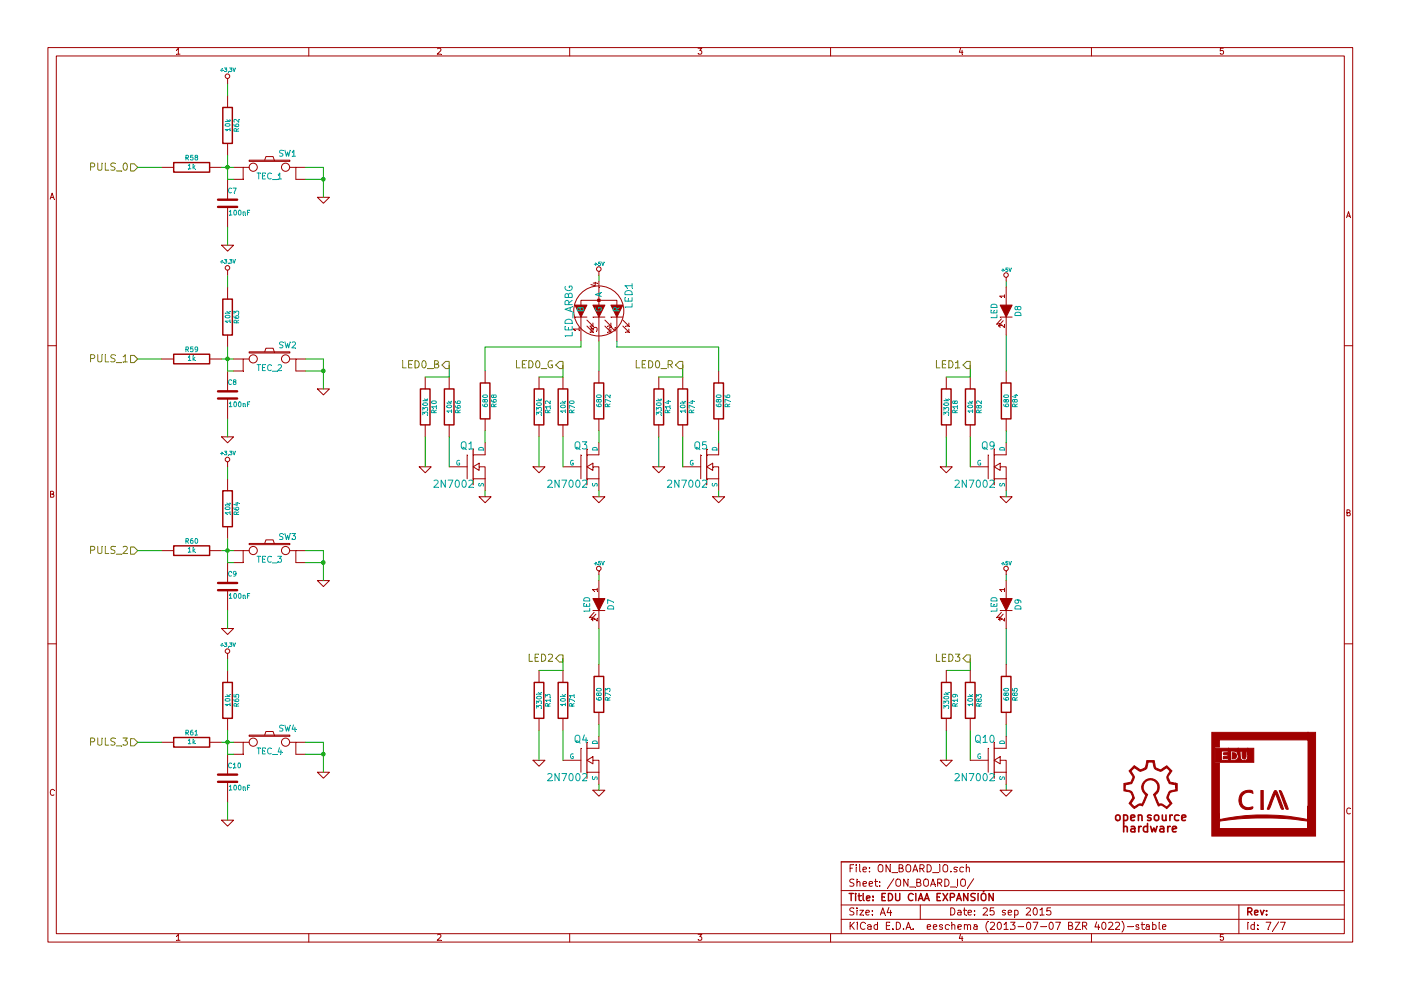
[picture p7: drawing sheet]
EESchema Schematic File Version 2
LIBS:edu-ciaa-nxp
LIBS:edu-ciaa-nxp-cache
EELAYER 27 0
EELAYER END
$Descr A4 11693 8268
encoding utf-8
Sheet 6 7
Title "EDU CIAA EXPANSIÓN"
Date "25 sep 2015"
Rev ""
Comp ""
Comment1 ""
Comment2 ""
Comment3 ""
Comment4 ""
$EndDescr
$Comp
L SW_PUSH SW1
U 1 1
P 2250 1400
F 0 "SW1" H 2400 1510 50  0000 C CNN
F 1 "TEC_1" H 2250 1320 50  0000 C CNN
F 2 "PUSH_SWITCH_THT" H 2250 1400 60  0001 C CNN
F 3 "ENG_CD_1825910_C7_baseFilename.pdf" H 2250 1400 60  0001 C CNN
F 4 "SWITCH TACTILE SPST-NO 0.05A 24V" H 2250 1400 60  0001 C CNN "Descripción"
F 5 "TE Connectivity" H 2250 1400 60  0001 C CNN "Fabricante"
F 6 "1825910-7" H 2250 1400 60  0001 C CNN "Nro de parte"
F 7 "../PCN/EDU-NXP/Datasheets" H 2250 1400 60  0001 C CNN "Path datasheet"
F 8 "450-1804-ND" H 2250 1400 60  0001 C CNN "Digikey"
F 9 "~" H 2250 1400 60  0001 C CNN "Footprint"
	1    2250 1400
	1    0    0    -1  
$EndComp
Text HLabel 1150 1400 0    60   Input ~ 0
PULS_0
$Comp
L R R58
U 1 1
P 1600 1400
F 0 "R58" V 1680 1400 40  0000 C CNN
F 1 "1k" V 1607 1401 40  0000 C CNN
F 2 "SM0805" V 5430 4400 30  0001 C CNN
F 3 "RC0805 Pb Free.pdf" H 5500 4400 30  0001 C CNN
F 4 "RES 1K OHM 1/8W 5% 0805 SMD" V 5500 4400 60  0001 C CNN "Descripción"
F 5 "Yageo" V 5500 4400 60  0001 C CNN "Fabricante"
F 6 "RC0805JR-071KL" V 5500 4400 60  0001 C CNN "Nro de parte"
F 7 "..PCB/EDU-NXP/Datasheets" V 5500 4400 60  0001 C CNN "Path datasheet"
F 8 "311-1.0KARCT-ND" V 5500 4400 60  0001 C CNN "Digikey"
F 9 "0805" V 5500 4400 60  0001 C CNN "Footprint"
	1    1600 1400
	0    -1   -1   0   
$EndComp
Wire Wire Line
	1850 1400 1950 1400
Wire Wire Line
	1350 1400 1150 1400
Text HLabel 4700 5500 0    60   Output ~ 0
LED2
$Comp
L GND #PWR0106
U 1 1
P 1900 2050
F 0 "#PWR0106" H 1900 2050 30  0001 C CNN
F 1 "GND" H 1900 1980 30  0001 C CNN
F 2 "" H 1900 2050 60  0000 C CNN
F 3 "" H 1900 2050 60  0000 C CNN
	1    1900 2050
	1    0    0    -1  
$EndComp
$Comp
L R R62
U 1 1
P 1900 1050
F 0 "R62" V 1980 1050 40  0000 C CNN
F 1 "10k" V 1907 1051 40  0000 C CNN
F 2 "SM0805" V 1230 4900 30  0001 C CNN
F 3 "AOA0000CE1.pdf" H 1300 4900 30  0001 C CNN
F 4 "RES 10K OHM 1/8W 5% 0805 SMD" V 1300 4900 60  0001 C CNN "Descripción"
F 5 "Panasonic Electronic Components" V 1300 4900 60  0001 C CNN "Fabricante"
F 6 "ERJ-6GEYJ103V" V 1300 4900 60  0001 C CNN "Nro de parte"
F 7 "..PCB/EDU-NXP/Datasheets" V 1300 4900 60  0001 C CNN "Path datasheet"
F 8 "P10KACT-ND" V 1300 4900 60  0001 C CNN "Digikey"
F 9 "0805" V 1300 4900 60  0001 C CNN "Footprint"
	1    1900 1050
	1    0    0    -1  
$EndComp
$Comp
L C C7
U 1 1
P 1900 1700
F 0 "C7" H 1900 1800 40  0000 L CNN
F 1 "100nF" H 1906 1615 40  0000 L CNN
F 2 "c_0805" H 1238 5700 30  0001 C CNN
F 3 "KEM_C1002_X7R_SMD.pdf" H 1200 5850 60  0001 C CNN
F 4 "CAP CER 0.1UF 16V 10% X7R 0805" H 1200 5850 60  0001 C CNN "Descripción"
F 5 "Kemet" H 1200 5850 60  0001 C CNN "Fabricante"
F 6 "C0805C104K4RACTU" H 1200 5850 60  0001 C CNN "Nro de Parte"
F 7 "..PCB/EDU-NXP/Datasheets" H 1200 5850 60  0001 C CNN "Path datasheet"
F 8 "399-1167-1-ND" H 1200 5850 60  0001 C CNN "Digikey"
F 9 "0805" H 1200 5850 60  0001 C CNN "Footprint"
	1    1900 1700
	1    0    0    -1  
$EndComp
Wire Wire Line
	1900 1900 1900 2050
$Comp
L GND #PWR0107
U 1 1
P 2700 1650
F 0 "#PWR0107" H 2700 1650 30  0001 C CNN
F 1 "GND" H 2700 1580 30  0001 C CNN
F 2 "" H 2700 1650 60  0000 C CNN
F 3 "" H 2700 1650 60  0000 C CNN
	1    2700 1650
	1    0    0    -1  
$EndComp
Wire Wire Line
	2550 1400 2700 1400
Wire Wire Line
	2700 1400 2700 1650
Wire Wire Line
	1900 1300 1900 1500
Connection ~ 1900 1400
Wire Wire Line
	1900 800  1900 700 
$Comp
L +3,3V #PWR0108
U 1 1
P 1900 700
F 0 "#PWR0108" H 1900 660 30  0001 C CNN
F 1 "+3,3V" H 1900 810 30  0000 C CNN
F 2 "" H 1900 700 60  0000 C CNN
F 3 "" H 1900 700 60  0000 C CNN
	1    1900 700 
	1    0    0    -1  
$EndComp
$Comp
L SW_PUSH SW2
U 1 1
P 2250 3000
F 0 "SW2" H 2400 3110 50  0000 C CNN
F 1 "TEC_2" H 2250 2920 50  0000 C CNN
F 2 "PUSH_SWITCH_THT" H 2250 1400 60  0001 C CNN
F 3 "ENG_CD_1825910_C7_baseFilename.pdf" H 2250 1400 60  0001 C CNN
F 4 "SWITCH TACTILE SPST-NO 0.05A 24V" H 2250 1400 60  0001 C CNN "Descripción"
F 5 "TE Connectivity" H 2250 1400 60  0001 C CNN "Fabricante"
F 6 "1825910-7" H 2250 1400 60  0001 C CNN "Nro de parte"
F 7 "../PCN/EDU-NXP/Datasheets" H 2250 1400 60  0001 C CNN "Path datasheet"
F 8 "450-1804-ND" H 2250 1400 60  0001 C CNN "Digikey"
F 9 "~" H 2250 1400 60  0001 C CNN "Footprint"
	1    2250 3000
	1    0    0    -1  
$EndComp
Text HLabel 1150 3000 0    60   Input ~ 0
PULS_1
$Comp
L R R59
U 1 1
P 1600 3000
F 0 "R59" V 1680 3000 40  0000 C CNN
F 1 "1k" V 1607 3001 40  0000 C CNN
F 2 "SM0805" V 5430 4400 30  0001 C CNN
F 3 "RC0805 Pb Free.pdf" H 5500 4400 30  0001 C CNN
F 4 "RES 1K OHM 1/8W 5% 0805 SMD" V 5500 4400 60  0001 C CNN "Descripción"
F 5 "Yageo" V 5500 4400 60  0001 C CNN "Fabricante"
F 6 "RC0805JR-071KL" V 5500 4400 60  0001 C CNN "Nro de parte"
F 7 "..PCB/EDU-NXP/Datasheets" V 5500 4400 60  0001 C CNN "Path datasheet"
F 8 "311-1.0KARCT-ND" V 5500 4400 60  0001 C CNN "Digikey"
F 9 "0805" V 5500 4400 60  0001 C CNN "Footprint"
	1    1600 3000
	0    -1   -1   0   
$EndComp
Wire Wire Line
	1850 3000 1950 3000
Wire Wire Line
	1350 3000 1150 3000
$Comp
L GND #PWR0109
U 1 1
P 1900 3650
F 0 "#PWR0109" H 1900 3650 30  0001 C CNN
F 1 "GND" H 1900 3580 30  0001 C CNN
F 2 "" H 1900 3650 60  0000 C CNN
F 3 "" H 1900 3650 60  0000 C CNN
	1    1900 3650
	1    0    0    -1  
$EndComp
$Comp
L R R63
U 1 1
P 1900 2650
F 0 "R63" V 1980 2650 40  0000 C CNN
F 1 "10k" V 1907 2651 40  0000 C CNN
F 2 "SM0805" V 1230 4900 30  0001 C CNN
F 3 "AOA0000CE1.pdf" H 1300 4900 30  0001 C CNN
F 4 "RES 10K OHM 1/8W 5% 0805 SMD" V 1300 4900 60  0001 C CNN "Descripción"
F 5 "Panasonic Electronic Components" V 1300 4900 60  0001 C CNN "Fabricante"
F 6 "ERJ-6GEYJ103V" V 1300 4900 60  0001 C CNN "Nro de parte"
F 7 "..PCB/EDU-NXP/Datasheets" V 1300 4900 60  0001 C CNN "Path datasheet"
F 8 "P10KACT-ND" V 1300 4900 60  0001 C CNN "Digikey"
F 9 "0805" V 1300 4900 60  0001 C CNN "Footprint"
	1    1900 2650
	1    0    0    -1  
$EndComp
$Comp
L C C8
U 1 1
P 1900 3300
F 0 "C8" H 1900 3400 40  0000 L CNN
F 1 "100nF" H 1906 3215 40  0000 L CNN
F 2 "c_0805" H 1238 5700 30  0001 C CNN
F 3 "KEM_C1002_X7R_SMD.pdf" H 1200 5850 60  0001 C CNN
F 4 "CAP CER 0.1UF 16V 10% X7R 0805" H 1200 5850 60  0001 C CNN "Descripción"
F 5 "Kemet" H 1200 5850 60  0001 C CNN "Fabricante"
F 6 "C0805C104K4RACTU" H 1200 5850 60  0001 C CNN "Nro de Parte"
F 7 "..PCB/EDU-NXP/Datasheets" H 1200 5850 60  0001 C CNN "Path datasheet"
F 8 "399-1167-1-ND" H 1200 5850 60  0001 C CNN "Digikey"
F 9 "0805" H 1200 5850 60  0001 C CNN "Footprint"
	1    1900 3300
	1    0    0    -1  
$EndComp
Wire Wire Line
	1900 3500 1900 3650
$Comp
L GND #PWR0110
U 1 1
P 2700 3250
F 0 "#PWR0110" H 2700 3250 30  0001 C CNN
F 1 "GND" H 2700 3180 30  0001 C CNN
F 2 "" H 2700 3250 60  0000 C CNN
F 3 "" H 2700 3250 60  0000 C CNN
	1    2700 3250
	1    0    0    -1  
$EndComp
Wire Wire Line
	2550 3000 2700 3000
Wire Wire Line
	2700 3000 2700 3250
Wire Wire Line
	1900 2900 1900 3100
Connection ~ 1900 3000
Wire Wire Line
	1900 2400 1900 2300
$Comp
L +3,3V #PWR0111
U 1 1
P 1900 2300
F 0 "#PWR0111" H 1900 2260 30  0001 C CNN
F 1 "+3,3V" H 1900 2410 30  0000 C CNN
F 2 "" H 1900 2300 60  0000 C CNN
F 3 "" H 1900 2300 60  0000 C CNN
	1    1900 2300
	1    0    0    -1  
$EndComp
$Comp
L SW_PUSH SW3
U 1 1
P 2250 4600
F 0 "SW3" H 2400 4710 50  0000 C CNN
F 1 "TEC_3" H 2250 4520 50  0000 C CNN
F 2 "PUSH_SWITCH_THT" H 2250 1400 60  0001 C CNN
F 3 "ENG_CD_1825910_C7_baseFilename.pdf" H 2250 1400 60  0001 C CNN
F 4 "SWITCH TACTILE SPST-NO 0.05A 24V" H 2250 1400 60  0001 C CNN "Descripción"
F 5 "TE Connectivity" H 2250 1400 60  0001 C CNN "Fabricante"
F 6 "1825910-7" H 2250 1400 60  0001 C CNN "Nro de parte"
F 7 "../PCN/EDU-NXP/Datasheets" H 2250 1400 60  0001 C CNN "Path datasheet"
F 8 "450-1804-ND" H 2250 1400 60  0001 C CNN "Digikey"
F 9 "~" H 2250 1400 60  0001 C CNN "Footprint"
	1    2250 4600
	1    0    0    -1  
$EndComp
Text HLabel 1150 4600 0    60   Input ~ 0
PULS_2
$Comp
L R R60
U 1 1
P 1600 4600
F 0 "R60" V 1680 4600 40  0000 C CNN
F 1 "1k" V 1607 4601 40  0000 C CNN
F 2 "SM0805" V 5430 4400 30  0001 C CNN
F 3 "RC0805 Pb Free.pdf" H 5500 4400 30  0001 C CNN
F 4 "RES 1K OHM 1/8W 5% 0805 SMD" V 5500 4400 60  0001 C CNN "Descripción"
F 5 "Yageo" V 5500 4400 60  0001 C CNN "Fabricante"
F 6 "RC0805JR-071KL" V 5500 4400 60  0001 C CNN "Nro de parte"
F 7 "..PCB/EDU-NXP/Datasheets" V 5500 4400 60  0001 C CNN "Path datasheet"
F 8 "311-1.0KARCT-ND" V 5500 4400 60  0001 C CNN "Digikey"
F 9 "0805" V 5500 4400 60  0001 C CNN "Footprint"
	1    1600 4600
	0    -1   -1   0   
$EndComp
Wire Wire Line
	1850 4600 1950 4600
Wire Wire Line
	1350 4600 1150 4600
$Comp
L GND #PWR0112
U 1 1
P 1900 5250
F 0 "#PWR0112" H 1900 5250 30  0001 C CNN
F 1 "GND" H 1900 5180 30  0001 C CNN
F 2 "" H 1900 5250 60  0000 C CNN
F 3 "" H 1900 5250 60  0000 C CNN
	1    1900 5250
	1    0    0    -1  
$EndComp
$Comp
L R R64
U 1 1
P 1900 4250
F 0 "R64" V 1980 4250 40  0000 C CNN
F 1 "10k" V 1907 4251 40  0000 C CNN
F 2 "SM0805" V 1230 4900 30  0001 C CNN
F 3 "AOA0000CE1.pdf" H 1300 4900 30  0001 C CNN
F 4 "RES 10K OHM 1/8W 5% 0805 SMD" V 1300 4900 60  0001 C CNN "Descripción"
F 5 "Panasonic Electronic Components" V 1300 4900 60  0001 C CNN "Fabricante"
F 6 "ERJ-6GEYJ103V" V 1300 4900 60  0001 C CNN "Nro de parte"
F 7 "..PCB/EDU-NXP/Datasheets" V 1300 4900 60  0001 C CNN "Path datasheet"
F 8 "P10KACT-ND" V 1300 4900 60  0001 C CNN "Digikey"
F 9 "0805" V 1300 4900 60  0001 C CNN "Footprint"
	1    1900 4250
	1    0    0    -1  
$EndComp
$Comp
L C C9
U 1 1
P 1900 4900
F 0 "C9" H 1900 5000 40  0000 L CNN
F 1 "100nF" H 1906 4815 40  0000 L CNN
F 2 "c_0805" H 1238 5700 30  0001 C CNN
F 3 "KEM_C1002_X7R_SMD.pdf" H 1200 5850 60  0001 C CNN
F 4 "CAP CER 0.1UF 16V 10% X7R 0805" H 1200 5850 60  0001 C CNN "Descripción"
F 5 "Kemet" H 1200 5850 60  0001 C CNN "Fabricante"
F 6 "C0805C104K4RACTU" H 1200 5850 60  0001 C CNN "Nro de Parte"
F 7 "..PCB/EDU-NXP/Datasheets" H 1200 5850 60  0001 C CNN "Path datasheet"
F 8 "399-1167-1-ND" H 1200 5850 60  0001 C CNN "Digikey"
F 9 "0805" H 1200 5850 60  0001 C CNN "Footprint"
	1    1900 4900
	1    0    0    -1  
$EndComp
Wire Wire Line
	1900 5100 1900 5250
$Comp
L GND #PWR0113
U 1 1
P 2700 4850
F 0 "#PWR0113" H 2700 4850 30  0001 C CNN
F 1 "GND" H 2700 4780 30  0001 C CNN
F 2 "" H 2700 4850 60  0000 C CNN
F 3 "" H 2700 4850 60  0000 C CNN
	1    2700 4850
	1    0    0    -1  
$EndComp
Wire Wire Line
	2550 4600 2700 4600
Wire Wire Line
	2700 4600 2700 4850
Wire Wire Line
	1900 4500 1900 4700
Connection ~ 1900 4600
Wire Wire Line
	1900 4000 1900 3900
$Comp
L +3,3V #PWR0114
U 1 1
P 1900 3900
F 0 "#PWR0114" H 1900 3860 30  0001 C CNN
F 1 "+3,3V" H 1900 4010 30  0000 C CNN
F 2 "" H 1900 3900 60  0000 C CNN
F 3 "" H 1900 3900 60  0000 C CNN
	1    1900 3900
	1    0    0    -1  
$EndComp
$Comp
L SW_PUSH SW4
U 1 1
P 2250 6200
F 0 "SW4" H 2400 6310 50  0000 C CNN
F 1 "TEC_4" H 2250 6120 50  0000 C CNN
F 2 "PUSH_SWITCH_THT" H 2250 1400 60  0001 C CNN
F 3 "ENG_CD_1825910_C7_baseFilename.pdf" H 2250 1400 60  0001 C CNN
F 4 "SWITCH TACTILE SPST-NO 0.05A 24V" H 2250 1400 60  0001 C CNN "Descripción"
F 5 "TE Connectivity" H 2250 1400 60  0001 C CNN "Fabricante"
F 6 "1825910-7" H 2250 1400 60  0001 C CNN "Nro de parte"
F 7 "../PCN/EDU-NXP/Datasheets" H 2250 1400 60  0001 C CNN "Path datasheet"
F 8 "450-1804-ND" H 2250 1400 60  0001 C CNN "Digikey"
F 9 "~" H 2250 1400 60  0001 C CNN "Footprint"
	1    2250 6200
	1    0    0    -1  
$EndComp
Text HLabel 1150 6200 0    60   Input ~ 0
PULS_3
$Comp
L R R61
U 1 1
P 1600 6200
F 0 "R61" V 1680 6200 40  0000 C CNN
F 1 "1k" V 1607 6201 40  0000 C CNN
F 2 "SM0805" V 5430 4400 30  0001 C CNN
F 3 "RC0805 Pb Free.pdf" H 5500 4400 30  0001 C CNN
F 4 "RES 1K OHM 1/8W 5% 0805 SMD" V 5500 4400 60  0001 C CNN "Descripción"
F 5 "Yageo" V 5500 4400 60  0001 C CNN "Fabricante"
F 6 "RC0805JR-071KL" V 5500 4400 60  0001 C CNN "Nro de parte"
F 7 "..PCB/EDU-NXP/Datasheets" V 5500 4400 60  0001 C CNN "Path datasheet"
F 8 "311-1.0KARCT-ND" V 5500 4400 60  0001 C CNN "Digikey"
F 9 "0805" V 5500 4400 60  0001 C CNN "Footprint"
	1    1600 6200
	0    -1   -1   0   
$EndComp
Wire Wire Line
	1850 6200 1950 6200
Wire Wire Line
	1350 6200 1150 6200
$Comp
L GND #PWR0115
U 1 1
P 1900 6850
F 0 "#PWR0115" H 1900 6850 30  0001 C CNN
F 1 "GND" H 1900 6780 30  0001 C CNN
F 2 "" H 1900 6850 60  0000 C CNN
F 3 "" H 1900 6850 60  0000 C CNN
	1    1900 6850
	1    0    0    -1  
$EndComp
$Comp
L R R65
U 1 1
P 1900 5850
F 0 "R65" V 1980 5850 40  0000 C CNN
F 1 "10k" V 1907 5851 40  0000 C CNN
F 2 "SM0805" V 1230 4900 30  0001 C CNN
F 3 "AOA0000CE1.pdf" H 1300 4900 30  0001 C CNN
F 4 "RES 10K OHM 1/8W 5% 0805 SMD" V 1300 4900 60  0001 C CNN "Descripción"
F 5 "Panasonic Electronic Components" V 1300 4900 60  0001 C CNN "Fabricante"
F 6 "ERJ-6GEYJ103V" V 1300 4900 60  0001 C CNN "Nro de parte"
F 7 "..PCB/EDU-NXP/Datasheets" V 1300 4900 60  0001 C CNN "Path datasheet"
F 8 "P10KACT-ND" V 1300 4900 60  0001 C CNN "Digikey"
F 9 "0805" V 1300 4900 60  0001 C CNN "Footprint"
	1    1900 5850
	1    0    0    -1  
$EndComp
$Comp
L C C10
U 1 1
P 1900 6500
F 0 "C10" H 1900 6600 40  0000 L CNN
F 1 "100nF" H 1906 6415 40  0000 L CNN
F 2 "c_0805" H 1238 5700 30  0001 C CNN
F 3 "KEM_C1002_X7R_SMD.pdf" H 1200 5850 60  0001 C CNN
F 4 "CAP CER 0.1UF 16V 10% X7R 0805" H 1200 5850 60  0001 C CNN "Descripción"
F 5 "Kemet" H 1200 5850 60  0001 C CNN "Fabricante"
F 6 "C0805C104K4RACTU" H 1200 5850 60  0001 C CNN "Nro de Parte"
F 7 "..PCB/EDU-NXP/Datasheets" H 1200 5850 60  0001 C CNN "Path datasheet"
F 8 "399-1167-1-ND" H 1200 5850 60  0001 C CNN "Digikey"
F 9 "0805" H 1200 5850 60  0001 C CNN "Footprint"
	1    1900 6500
	1    0    0    -1  
$EndComp
Wire Wire Line
	1900 6700 1900 6850
$Comp
L GND #PWR0116
U 1 1
P 2700 6450
F 0 "#PWR0116" H 2700 6450 30  0001 C CNN
F 1 "GND" H 2700 6380 30  0001 C CNN
F 2 "" H 2700 6450 60  0000 C CNN
F 3 "" H 2700 6450 60  0000 C CNN
	1    2700 6450
	1    0    0    -1  
$EndComp
Wire Wire Line
	2550 6200 2700 6200
Wire Wire Line
	2700 6200 2700 6450
Wire Wire Line
	1900 6100 1900 6300
Connection ~ 1900 6200
Wire Wire Line
	1900 5600 1900 5500
$Comp
L +3,3V #PWR0117
U 1 1
P 1900 5500
F 0 "#PWR0117" H 1900 5460 30  0001 C CNN
F 1 "+3,3V" H 1900 5610 30  0000 C CNN
F 2 "" H 1900 5500 60  0000 C CNN
F 3 "" H 1900 5500 60  0000 C CNN
	1    1900 5500
	1    0    0    -1  
$EndComp
$Comp
L MOSFET_N Q9
U 1 1
P 8300 3900
F 0 "Q9" H 8310 4070 60  0000 R CNN
F 1 "2N7002" H 8310 3750 60  0000 R CNN
F 2 "SOT23GDS" H 8300 3900 60  0001 C CNN
F 3 "2N7000.pdf" H 3950 3900 60  0001 C CNN
F 4 "MOSFET N-CH 60V 115MA SOT-23" H 3950 3900 60  0001 C CNN "Descripción"
F 5 "Fairchild Semiconductor" H 3950 3900 60  0001 C CNN "Fabricante"
F 6 "2N7002" H 3950 3900 60  0001 C CNN "Nro de parte"
F 7 "..PCB/EDU-NXP/Datasheets" H 3950 3900 60  0001 C CNN "Path datasheet"
F 8 "2N7002NCT-ND" H 3950 3900 60  0001 C CNN "Digikey"
F 9 "SOT-23" H 3950 3900 60  0001 C CNN "Footprint"
	1    8300 3900
	1    0    0    -1  
$EndComp
$Comp
L R R82
U 1 1
P 8100 3400
F 0 "R82" V 8180 3400 40  0000 C CNN
F 1 "10k" V 8107 3401 40  0000 C CNN
F 2 "SM0805" V 1230 4900 30  0001 C CNN
F 3 "AOA0000CE1.pdf" H 1300 4900 30  0001 C CNN
F 4 "RES 10K OHM 1/8W 5% 0805 SMD" V 1300 4900 60  0001 C CNN "Descripción"
F 5 "Panasonic Electronic Components" V 1300 4900 60  0001 C CNN "Fabricante"
F 6 "ERJ-6GEYJ103V" V 1300 4900 60  0001 C CNN "Nro de parte"
F 7 "..PCB/EDU-NXP/Datasheets" V 1300 4900 60  0001 C CNN "Path datasheet"
F 8 "P10KACT-ND" V 1300 4900 60  0001 C CNN "Digikey"
F 9 "0805" V 1300 4900 60  0001 C CNN "Footprint"
	1    8100 3400
	1    0    0    -1  
$EndComp
$Comp
L GND #PWR0118
U 1 1
P 8400 4150
F 0 "#PWR0118" H 8400 4150 30  0001 C CNN
F 1 "GND" H 8400 4080 30  0001 C CNN
F 2 "" H 8400 4150 60  0000 C CNN
F 3 "" H 8400 4150 60  0000 C CNN
	1    8400 4150
	1    0    0    -1  
$EndComp
Wire Wire Line
	8400 4100 8400 4150
$Comp
L R R84
U 1 1
P 8400 3350
F 0 "R84" V 8480 3350 40  0000 C CNN
F 1 "680" V 8407 3351 40  0000 C CNN
F 2 "SM0805" V 3980 3350 30  0001 C CNN
F 3 "RR Series Resistor Specifications.pdf" H 4050 3350 30  0001 C CNN
F 4 "RES 680 OHM 1/10W .5% 0805 SMD" V 4050 3350 60  0001 C CNN "Descripción"
F 5 "Susumu" V 4050 3350 60  0001 C CNN "Fabricante"
F 6 "RR1220P-681-D" V 4050 3350 60  0001 C CNN "Nro de parte"
F 7 "..PCB/EDU-NXP/Datasheets" V 4050 3350 60  0001 C CNN "Path datasheet"
F 8 "RR12P680DCT-ND" V 4050 3350 60  0001 C CNN "Digikey"
F 9 "0805" V 4050 3350 60  0001 C CNN "Footprint"
	1    8400 3350
	1    0    0    -1  
$EndComp
Wire Wire Line
	8400 3700 8400 3600
Wire Wire Line
	8400 2800 8400 3100
Wire Wire Line
	8100 3900 8100 3650
Wire Wire Line
	8100 3050 8100 3150
$Comp
L MOSFET_N Q1
U 1 1
P 3950 3900
F 0 "Q1" H 3960 4070 60  0000 R CNN
F 1 "2N7002" H 3960 3750 60  0000 R CNN
F 2 "SOT23GDS" H 3950 3900 60  0001 C CNN
F 3 "2N7000.pdf" H 3950 3900 60  0001 C CNN
F 4 "MOSFET N-CH 60V 115MA SOT-23" H 3950 3900 60  0001 C CNN "Descripción"
F 5 "Fairchild Semiconductor" H 3950 3900 60  0001 C CNN "Fabricante"
F 6 "2N7002" H 3950 3900 60  0001 C CNN "Nro de parte"
F 7 "..PCB/EDU-NXP/Datasheets" H 3950 3900 60  0001 C CNN "Path datasheet"
F 8 "2N7002NCT-ND" H 3950 3900 60  0001 C CNN "Digikey"
F 9 "SOT-23" H 3950 3900 60  0001 C CNN "Footprint"
	1    3950 3900
	1    0    0    -1  
$EndComp
$Comp
L R R66
U 1 1
P 3750 3400
F 0 "R66" V 3830 3400 40  0000 C CNN
F 1 "10k" V 3757 3401 40  0000 C CNN
F 2 "SM0805" V 1230 4900 30  0001 C CNN
F 3 "AOA0000CE1.pdf" H 1300 4900 30  0001 C CNN
F 4 "RES 10K OHM 1/8W 5% 0805 SMD" V 1300 4900 60  0001 C CNN "Descripción"
F 5 "Panasonic Electronic Components" V 1300 4900 60  0001 C CNN "Fabricante"
F 6 "ERJ-6GEYJ103V" V 1300 4900 60  0001 C CNN "Nro de parte"
F 7 "..PCB/EDU-NXP/Datasheets" V 1300 4900 60  0001 C CNN "Path datasheet"
F 8 "P10KACT-ND" V 1300 4900 60  0001 C CNN "Digikey"
F 9 "0805" V 1300 4900 60  0001 C CNN "Footprint"
	1    3750 3400
	1    0    0    -1  
$EndComp
$Comp
L R R68
U 1 1
P 4050 3350
F 0 "R68" V 4130 3350 40  0000 C CNN
F 1 "680" V 4057 3351 40  0000 C CNN
F 2 "SM0805" V 3980 3350 30  0001 C CNN
F 3 "RR Series Resistor Specifications.pdf" H 4050 3350 30  0001 C CNN
F 4 "RES 680 OHM 1/10W .5% 0805 SMD" V 4050 3350 60  0001 C CNN "Descripción"
F 5 "Susumu" V 4050 3350 60  0001 C CNN "Fabricante"
F 6 "RR1220P-681-D" V 4050 3350 60  0001 C CNN "Nro de parte"
F 7 "..PCB/EDU-NXP/Datasheets" V 4050 3350 60  0001 C CNN "Path datasheet"
F 8 "RR12P680DCT-ND" V 4050 3350 60  0001 C CNN "Digikey"
F 9 "0805" V 4050 3350 60  0001 C CNN "Footprint"
	1    4050 3350
	1    0    0    -1  
$EndComp
Wire Wire Line
	4050 3700 4050 3600
Wire Wire Line
	4050 2900 4050 3100
Wire Wire Line
	3750 3900 3750 3650
Wire Wire Line
	3750 3050 3750 3150
$Comp
L MOSFET_N Q3
U 1 1
P 4900 3900
F 0 "Q3" H 4910 4070 60  0000 R CNN
F 1 "2N7002" H 4910 3750 60  0000 R CNN
F 2 "SOT23GDS" H 4900 3900 60  0001 C CNN
F 3 "2N7000.pdf" H 3950 3900 60  0001 C CNN
F 4 "MOSFET N-CH 60V 115MA SOT-23" H 3950 3900 60  0001 C CNN "Descripción"
F 5 "Fairchild Semiconductor" H 3950 3900 60  0001 C CNN "Fabricante"
F 6 "2N7002" H 3950 3900 60  0001 C CNN "Nro de parte"
F 7 "..PCB/EDU-NXP/Datasheets" H 3950 3900 60  0001 C CNN "Path datasheet"
F 8 "2N7002NCT-ND" H 3950 3900 60  0001 C CNN "Digikey"
F 9 "SOT-23" H 3950 3900 60  0001 C CNN "Footprint"
	1    4900 3900
	1    0    0    -1  
$EndComp
$Comp
L R R70
U 1 1
P 4700 3400
F 0 "R70" V 4780 3400 40  0000 C CNN
F 1 "10k" V 4707 3401 40  0000 C CNN
F 2 "SM0805" V 1230 4900 30  0001 C CNN
F 3 "AOA0000CE1.pdf" H 1300 4900 30  0001 C CNN
F 4 "RES 10K OHM 1/8W 5% 0805 SMD" V 1300 4900 60  0001 C CNN "Descripción"
F 5 "Panasonic Electronic Components" V 1300 4900 60  0001 C CNN "Fabricante"
F 6 "ERJ-6GEYJ103V" V 1300 4900 60  0001 C CNN "Nro de parte"
F 7 "..PCB/EDU-NXP/Datasheets" V 1300 4900 60  0001 C CNN "Path datasheet"
F 8 "P10KACT-ND" V 1300 4900 60  0001 C CNN "Digikey"
F 9 "0805" V 1300 4900 60  0001 C CNN "Footprint"
	1    4700 3400
	1    0    0    -1  
$EndComp
$Comp
L GND #PWR0119
U 1 1
P 5000 4150
F 0 "#PWR0119" H 5000 4150 30  0001 C CNN
F 1 "GND" H 5000 4080 30  0001 C CNN
F 2 "" H 5000 4150 60  0000 C CNN
F 3 "" H 5000 4150 60  0000 C CNN
	1    5000 4150
	1    0    0    -1  
$EndComp
Wire Wire Line
	5000 4100 5000 4150
$Comp
L R R72
U 1 1
P 5000 3350
F 0 "R72" V 5080 3350 40  0000 C CNN
F 1 "680" V 5007 3351 40  0000 C CNN
F 2 "SM0805" V 3980 3350 30  0001 C CNN
F 3 "RR Series Resistor Specifications.pdf" H 4050 3350 30  0001 C CNN
F 4 "RES 680 OHM 1/10W .5% 0805 SMD" V 4050 3350 60  0001 C CNN "Descripción"
F 5 "Susumu" V 4050 3350 60  0001 C CNN "Fabricante"
F 6 "RR1220P-681-D" V 4050 3350 60  0001 C CNN "Nro de parte"
F 7 "..PCB/EDU-NXP/Datasheets" V 4050 3350 60  0001 C CNN "Path datasheet"
F 8 "RR12P680DCT-ND" V 4050 3350 60  0001 C CNN "Digikey"
F 9 "0805" V 4050 3350 60  0001 C CNN "Footprint"
	1    5000 3350
	1    0    0    -1  
$EndComp
Wire Wire Line
	5000 3700 5000 3600
Wire Wire Line
	5000 2850 5000 3100
Wire Wire Line
	4700 3900 4700 3650
Wire Wire Line
	4700 3050 4700 3150
$Comp
L MOSFET_N Q5
U 1 1
P 5900 3900
F 0 "Q5" H 5910 4070 60  0000 R CNN
F 1 "2N7002" H 5910 3750 60  0000 R CNN
F 2 "SOT23GDS" H 5900 3900 60  0001 C CNN
F 3 "2N7000.pdf" H 3950 3900 60  0001 C CNN
F 4 "MOSFET N-CH 60V 115MA SOT-23" H 3950 3900 60  0001 C CNN "Descripción"
F 5 "Fairchild Semiconductor" H 3950 3900 60  0001 C CNN "Fabricante"
F 6 "2N7002" H 3950 3900 60  0001 C CNN "Nro de parte"
F 7 "..PCB/EDU-NXP/Datasheets" H 3950 3900 60  0001 C CNN "Path datasheet"
F 8 "2N7002NCT-ND" H 3950 3900 60  0001 C CNN "Digikey"
F 9 "SOT-23" H 3950 3900 60  0001 C CNN "Footprint"
	1    5900 3900
	1    0    0    -1  
$EndComp
$Comp
L R R74
U 1 1
P 5700 3400
F 0 "R74" V 5780 3400 40  0000 C CNN
F 1 "10k" V 5707 3401 40  0000 C CNN
F 2 "SM0805" V 1230 4900 30  0001 C CNN
F 3 "AOA0000CE1.pdf" H 1300 4900 30  0001 C CNN
F 4 "RES 10K OHM 1/8W 5% 0805 SMD" V 1300 4900 60  0001 C CNN "Descripción"
F 5 "Panasonic Electronic Components" V 1300 4900 60  0001 C CNN "Fabricante"
F 6 "ERJ-6GEYJ103V" V 1300 4900 60  0001 C CNN "Nro de parte"
F 7 "..PCB/EDU-NXP/Datasheets" V 1300 4900 60  0001 C CNN "Path datasheet"
F 8 "P10KACT-ND" V 1300 4900 60  0001 C CNN "Digikey"
F 9 "0805" V 1300 4900 60  0001 C CNN "Footprint"
	1    5700 3400
	1    0    0    -1  
$EndComp
$Comp
L GND #PWR0120
U 1 1
P 6000 4150
F 0 "#PWR0120" H 6000 4150 30  0001 C CNN
F 1 "GND" H 6000 4080 30  0001 C CNN
F 2 "" H 6000 4150 60  0000 C CNN
F 3 "" H 6000 4150 60  0000 C CNN
	1    6000 4150
	1    0    0    -1  
$EndComp
Wire Wire Line
	6000 4100 6000 4150
$Comp
L R R76
U 1 1
P 6000 3350
F 0 "R76" V 6080 3350 40  0000 C CNN
F 1 "680" V 6007 3351 40  0000 C CNN
F 2 "SM0805" V 3980 3350 30  0001 C CNN
F 3 "RR Series Resistor Specifications.pdf" H 4050 3350 30  0001 C CNN
F 4 "RES 680 OHM 1/10W .5% 0805 SMD" V 4050 3350 60  0001 C CNN "Descripción"
F 5 "Susumu" V 4050 3350 60  0001 C CNN "Fabricante"
F 6 "RR1220P-681-D" V 4050 3350 60  0001 C CNN "Nro de parte"
F 7 "..PCB/EDU-NXP/Datasheets" V 4050 3350 60  0001 C CNN "Path datasheet"
F 8 "RR12P680DCT-ND" V 4050 3350 60  0001 C CNN "Digikey"
F 9 "0805" V 4050 3350 60  0001 C CNN "Footprint"
	1    6000 3350
	1    0    0    -1  
$EndComp
Wire Wire Line
	6000 3700 6000 3600
Wire Wire Line
	6000 2900 6000 3100
Wire Wire Line
	5000 2350 5000 2300
$Comp
L +5V #PWR0121
U 1 1
P 5000 2300
F 0 "#PWR0121" H 5000 2390 20  0001 C CNN
F 1 "+5V" H 5000 2390 30  0000 C CNN
F 2 "" H 5000 2300 60  0000 C CNN
F 3 "" H 5000 2300 60  0000 C CNN
	1    5000 2300
	1    0    0    -1  
$EndComp
Wire Wire Line
	5700 3900 5700 3650
Wire Wire Line
	5700 3050 5700 3150
$Comp
L MOSFET_N Q4
U 1 1
P 4900 6350
F 0 "Q4" H 4910 6520 60  0000 R CNN
F 1 "2N7002" H 4910 6200 60  0000 R CNN
F 2 "SOT23GDS" H 4900 6350 60  0001 C CNN
F 3 "2N7000.pdf" H 3950 3900 60  0001 C CNN
F 4 "MOSFET N-CH 60V 115MA SOT-23" H 3950 3900 60  0001 C CNN "Descripción"
F 5 "Fairchild Semiconductor" H 3950 3900 60  0001 C CNN "Fabricante"
F 6 "2N7002" H 3950 3900 60  0001 C CNN "Nro de parte"
F 7 "..PCB/EDU-NXP/Datasheets" H 3950 3900 60  0001 C CNN "Path datasheet"
F 8 "2N7002NCT-ND" H 3950 3900 60  0001 C CNN "Digikey"
F 9 "SOT-23" H 3950 3900 60  0001 C CNN "Footprint"
	1    4900 6350
	1    0    0    -1  
$EndComp
$Comp
L R R71
U 1 1
P 4700 5850
F 0 "R71" V 4780 5850 40  0000 C CNN
F 1 "10k" V 4707 5851 40  0000 C CNN
F 2 "SM0805" V 1230 4900 30  0001 C CNN
F 3 "AOA0000CE1.pdf" H 1300 4900 30  0001 C CNN
F 4 "RES 10K OHM 1/8W 5% 0805 SMD" V 1300 4900 60  0001 C CNN "Descripción"
F 5 "Panasonic Electronic Components" V 1300 4900 60  0001 C CNN "Fabricante"
F 6 "ERJ-6GEYJ103V" V 1300 4900 60  0001 C CNN "Nro de parte"
F 7 "..PCB/EDU-NXP/Datasheets" V 1300 4900 60  0001 C CNN "Path datasheet"
F 8 "P10KACT-ND" V 1300 4900 60  0001 C CNN "Digikey"
F 9 "0805" V 1300 4900 60  0001 C CNN "Footprint"
	1    4700 5850
	1    0    0    -1  
$EndComp
$Comp
L GND #PWR0122
U 1 1
P 5000 6600
F 0 "#PWR0122" H 5000 6600 30  0001 C CNN
F 1 "GND" H 5000 6530 30  0001 C CNN
F 2 "" H 5000 6600 60  0000 C CNN
F 3 "" H 5000 6600 60  0000 C CNN
	1    5000 6600
	1    0    0    -1  
$EndComp
Wire Wire Line
	5000 6550 5000 6600
$Comp
L R R73
U 1 1
P 5000 5800
F 0 "R73" V 5080 5800 40  0000 C CNN
F 1 "680" V 5007 5801 40  0000 C CNN
F 2 "SM0805" V 3980 3350 30  0001 C CNN
F 3 "RR Series Resistor Specifications.pdf" H 4050 3350 30  0001 C CNN
F 4 "RES 680 OHM 1/10W .5% 0805 SMD" V 4050 3350 60  0001 C CNN "Descripción"
F 5 "Susumu" V 4050 3350 60  0001 C CNN "Fabricante"
F 6 "RR1220P-681-D" V 4050 3350 60  0001 C CNN "Nro de parte"
F 7 "..PCB/EDU-NXP/Datasheets" V 4050 3350 60  0001 C CNN "Path datasheet"
F 8 "RR12P680DCT-ND" V 4050 3350 60  0001 C CNN "Digikey"
F 9 "0805" V 4050 3350 60  0001 C CNN "Footprint"
	1    5000 5800
	1    0    0    -1  
$EndComp
Wire Wire Line
	5000 6150 5000 6050
Wire Wire Line
	5000 5250 5000 5550
Wire Wire Line
	4700 6350 4700 6100
Wire Wire Line
	4700 5500 4700 5600
Wire Wire Line
	4050 4100 4050 4150
$Comp
L GND #PWR0123
U 1 1
P 4050 4150
F 0 "#PWR0123" H 4050 4150 30  0001 C CNN
F 1 "GND" H 4050 4080 30  0001 C CNN
F 2 "" H 4050 4150 60  0000 C CNN
F 3 "" H 4050 4150 60  0000 C CNN
	1    4050 4150
	1    0    0    -1  
$EndComp
$Comp
L LED_ARBG LED1
U 1 1
P 5000 2600
F 0 "LED1" H 4870 2850 60  0000 C CNN
F 1 "LED_ARBG" H 5000 2350 60  0000 C CNN
F 2 "PLCC-4" H 5000 2600 60  0001 C CNN
F 3 "S_110_LTST-C19FD1WT.pdf" H 5000 2600 60  0001 C CNN
F 4 "LED RGB 605/525/470NM DIFF SMD" H 5000 2600 60  0001 C CNN "Descripción"
F 5 "Lite-On Inc" H 5000 2600 60  0001 C CNN "Fabricante"
F 6 "LTST-C19FD1WT" H 5000 2600 60  0001 C CNN "Nro de parte"
F 7 "..PCB/EDU-NXP/Datasheets" H 5000 2600 60  0001 C CNN "Path datasheet"
F 8 "160-2022-1-ND" H 5000 2600 60  0001 C CNN "Digikey"
F 9 "PLCC-4" H 5000 2600 60  0001 C CNN "Footprint"
	1    5000 2600
	0    1    1    0   
$EndComp
Wire Wire Line
	4050 2900 4850 2900
Wire Wire Line
	4850 2900 4850 2850
Wire Wire Line
	5150 2850 5150 2900
Wire Wire Line
	5150 2900 6000 2900
Wire Wire Line
	8400 2400 8400 2350
$Comp
L +5V #PWR0124
U 1 1
P 8400 2350
F 0 "#PWR0124" H 8400 2440 20  0001 C CNN
F 1 "+5V" H 8400 2440 30  0000 C CNN
F 2 "" H 8400 2350 60  0000 C CNN
F 3 "" H 8400 2350 60  0000 C CNN
	1    8400 2350
	1    0    0    -1  
$EndComp
Wire Wire Line
	5000 4850 5000 4800
$Comp
L +5V #PWR0125
U 1 1
P 5000 4800
F 0 "#PWR0125" H 5000 4890 20  0001 C CNN
F 1 "+5V" H 5000 4890 30  0000 C CNN
F 2 "" H 5000 4800 60  0000 C CNN
F 3 "" H 5000 4800 60  0000 C CNN
	1    5000 4800
	1    0    0    -1  
$EndComp
Text HLabel 3750 3050 0    60   Output ~ 0
LED0_B
Text HLabel 4700 3050 0    60   Output ~ 0
LED0_G
Text HLabel 5700 3050 0    60   Output ~ 0
LED0_R
Text HLabel 8100 3050 0    60   Output ~ 0
LED1
$Comp
L R R12
U 1 1
P 4500 3400
F 0 "R12" V 4580 3400 40  0000 C CNN
F 1 "330k" V 4507 3401 40  0000 C CNN
F 2 "SM0805" V 3480 3400 30  0001 C CNN
F 3 "SEI-RMCF_RMCP.pdf" H 3550 3400 30  0001 C CNN
F 4 "RES 330K OHM 1/8W 5% 0805" V 3550 3400 60  0001 C CNN "Descripción"
F 5 "Stackpole Electronics Inc" V 3550 3400 60  0001 C CNN "Fabricante"
F 6 "RMCF0805JT330K" V 3550 3400 60  0001 C CNN "Nro de parte"
F 7 "..PCB/EDU-NXP/Datasheets" V 3550 3400 60  0001 C CNN "Path datasheet"
F 8 "RMCF0805JT330KCT-ND" V 3550 3400 60  0001 C CNN "Digikey"
F 9 "0805" V 3550 3400 60  0001 C CNN "Footprint"
	1    4500 3400
	1    0    0    -1  
$EndComp
$Comp
L GND #PWR0126
U 1 1
P 4500 3900
F 0 "#PWR0126" H 4500 3900 30  0001 C CNN
F 1 "GND" H 4500 3830 30  0001 C CNN
F 2 "" H 4500 3900 60  0000 C CNN
F 3 "" H 4500 3900 60  0000 C CNN
	1    4500 3900
	1    0    0    -1  
$EndComp
Wire Wire Line
	4500 3650 4500 3900
$Comp
L R R14
U 1 1
P 5500 3400
F 0 "R14" V 5580 3400 40  0000 C CNN
F 1 "330k" V 5507 3401 40  0000 C CNN
F 2 "SM0805" V 3480 3400 30  0001 C CNN
F 3 "SEI-RMCF_RMCP.pdf" H 3550 3400 30  0001 C CNN
F 4 "RES 330K OHM 1/8W 5% 0805" V 3550 3400 60  0001 C CNN "Descripción"
F 5 "Stackpole Electronics Inc" V 3550 3400 60  0001 C CNN "Fabricante"
F 6 "RMCF0805JT330K" V 3550 3400 60  0001 C CNN "Nro de parte"
F 7 "..PCB/EDU-NXP/Datasheets" V 3550 3400 60  0001 C CNN "Path datasheet"
F 8 "RMCF0805JT330KCT-ND" V 3550 3400 60  0001 C CNN "Digikey"
F 9 "0805" V 3550 3400 60  0001 C CNN "Footprint"
	1    5500 3400
	1    0    0    -1  
$EndComp
$Comp
L GND #PWR0127
U 1 1
P 5500 3900
F 0 "#PWR0127" H 5500 3900 30  0001 C CNN
F 1 "GND" H 5500 3830 30  0001 C CNN
F 2 "" H 5500 3900 60  0000 C CNN
F 3 "" H 5500 3900 60  0000 C CNN
	1    5500 3900
	1    0    0    -1  
$EndComp
Wire Wire Line
	5500 3650 5500 3900
$Comp
L R R10
U 1 1
P 3550 3400
F 0 "R10" V 3630 3400 40  0000 C CNN
F 1 "330k" V 3557 3401 40  0000 C CNN
F 2 "SM0805" V 3480 3400 30  0001 C CNN
F 3 "SEI-RMCF_RMCP.pdf" H 3550 3400 30  0001 C CNN
F 4 "RES 330K OHM 1/8W 5% 0805" V 3550 3400 60  0001 C CNN "Descripción"
F 5 "Stackpole Electronics Inc" V 3550 3400 60  0001 C CNN "Fabricante"
F 6 "RMCF0805JT330K" V 3550 3400 60  0001 C CNN "Nro de parte"
F 7 "..PCB/EDU-NXP/Datasheets" V 3550 3400 60  0001 C CNN "Path datasheet"
F 8 "RMCF0805JT330KCT-ND" V 3550 3400 60  0001 C CNN "Digikey"
F 9 "0805" V 3550 3400 60  0001 C CNN "Footprint"
	1    3550 3400
	1    0    0    -1  
$EndComp
$Comp
L GND #PWR0128
U 1 1
P 3550 3900
F 0 "#PWR0128" H 3550 3900 30  0001 C CNN
F 1 "GND" H 3550 3830 30  0001 C CNN
F 2 "" H 3550 3900 60  0000 C CNN
F 3 "" H 3550 3900 60  0000 C CNN
	1    3550 3900
	1    0    0    -1  
$EndComp
Wire Wire Line
	3550 3650 3550 3900
Wire Wire Line
	3750 3150 3550 3150
Wire Wire Line
	4700 3150 4500 3150
Wire Wire Line
	5700 3150 5500 3150
$Comp
L R R18
U 1 1
P 7900 3400
F 0 "R18" V 7980 3400 40  0000 C CNN
F 1 "330k" V 7907 3401 40  0000 C CNN
F 2 "SM0805" V 3480 3400 30  0001 C CNN
F 3 "SEI-RMCF_RMCP.pdf" H 3550 3400 30  0001 C CNN
F 4 "RES 330K OHM 1/8W 5% 0805" V 3550 3400 60  0001 C CNN "Descripción"
F 5 "Stackpole Electronics Inc" V 3550 3400 60  0001 C CNN "Fabricante"
F 6 "RMCF0805JT330K" V 3550 3400 60  0001 C CNN "Nro de parte"
F 7 "..PCB/EDU-NXP/Datasheets" V 3550 3400 60  0001 C CNN "Path datasheet"
F 8 "RMCF0805JT330KCT-ND" V 3550 3400 60  0001 C CNN "Digikey"
F 9 "0805" V 3550 3400 60  0001 C CNN "Footprint"
	1    7900 3400
	1    0    0    -1  
$EndComp
$Comp
L GND #PWR0129
U 1 1
P 7900 3900
F 0 "#PWR0129" H 7900 3900 30  0001 C CNN
F 1 "GND" H 7900 3830 30  0001 C CNN
F 2 "" H 7900 3900 60  0000 C CNN
F 3 "" H 7900 3900 60  0000 C CNN
	1    7900 3900
	1    0    0    -1  
$EndComp
Wire Wire Line
	7900 3650 7900 3900
Wire Wire Line
	8100 3150 7900 3150
$Comp
L R R13
U 1 1
P 4500 5850
F 0 "R13" V 4580 5850 40  0000 C CNN
F 1 "330k" V 4507 5851 40  0000 C CNN
F 2 "SM0805" V 3480 3400 30  0001 C CNN
F 3 "SEI-RMCF_RMCP.pdf" H 3550 3400 30  0001 C CNN
F 4 "RES 330K OHM 1/8W 5% 0805" V 3550 3400 60  0001 C CNN "Descripción"
F 5 "Stackpole Electronics Inc" V 3550 3400 60  0001 C CNN "Fabricante"
F 6 "RMCF0805JT330K" V 3550 3400 60  0001 C CNN "Nro de parte"
F 7 "..PCB/EDU-NXP/Datasheets" V 3550 3400 60  0001 C CNN "Path datasheet"
F 8 "RMCF0805JT330KCT-ND" V 3550 3400 60  0001 C CNN "Digikey"
F 9 "0805" V 3550 3400 60  0001 C CNN "Footprint"
	1    4500 5850
	1    0    0    -1  
$EndComp
$Comp
L GND #PWR0130
U 1 1
P 4500 6350
F 0 "#PWR0130" H 4500 6350 30  0001 C CNN
F 1 "GND" H 4500 6280 30  0001 C CNN
F 2 "" H 4500 6350 60  0000 C CNN
F 3 "" H 4500 6350 60  0000 C CNN
	1    4500 6350
	1    0    0    -1  
$EndComp
Wire Wire Line
	4500 6100 4500 6350
Wire Wire Line
	4700 5600 4500 5600
Wire Wire Line
	8100 5600 7900 5600
Wire Wire Line
	7900 6100 7900 6350
$Comp
L GND #PWR0131
U 1 1
P 7900 6350
F 0 "#PWR0131" H 7900 6350 30  0001 C CNN
F 1 "GND" H 7900 6280 30  0001 C CNN
F 2 "" H 7900 6350 60  0000 C CNN
F 3 "" H 7900 6350 60  0000 C CNN
	1    7900 6350
	1    0    0    -1  
$EndComp
$Comp
L R R19
U 1 1
P 7900 5850
F 0 "R19" V 7980 5850 40  0000 C CNN
F 1 "330k" V 7907 5851 40  0000 C CNN
F 2 "SM0805" V 3480 3400 30  0001 C CNN
F 3 "SEI-RMCF_RMCP.pdf" H 3550 3400 30  0001 C CNN
F 4 "RES 330K OHM 1/8W 5% 0805" V 3550 3400 60  0001 C CNN "Descripción"
F 5 "Stackpole Electronics Inc" V 3550 3400 60  0001 C CNN "Fabricante"
F 6 "RMCF0805JT330K" V 3550 3400 60  0001 C CNN "Nro de parte"
F 7 "..PCB/EDU-NXP/Datasheets" V 3550 3400 60  0001 C CNN "Path datasheet"
F 8 "RMCF0805JT330KCT-ND" V 3550 3400 60  0001 C CNN "Digikey"
F 9 "0805" V 3550 3400 60  0001 C CNN "Footprint"
	1    7900 5850
	1    0    0    -1  
$EndComp
Wire Wire Line
	8100 5500 8100 5600
Wire Wire Line
	8100 6350 8100 6100
Wire Wire Line
	8400 5250 8400 5550
Wire Wire Line
	8400 6150 8400 6050
$Comp
L R R85
U 1 1
P 8400 5800
F 0 "R85" V 8480 5800 40  0000 C CNN
F 1 "680" V 8407 5801 40  0000 C CNN
F 2 "SM0805" V 3980 3350 30  0001 C CNN
F 3 "RR Series Resistor Specifications.pdf" H 4050 3350 30  0001 C CNN
F 4 "RES 680 OHM 1/10W .5% 0805 SMD" V 4050 3350 60  0001 C CNN "Descripción"
F 5 "Susumu" V 4050 3350 60  0001 C CNN "Fabricante"
F 6 "RR1220P-681-D" V 4050 3350 60  0001 C CNN "Nro de parte"
F 7 "..PCB/EDU-NXP/Datasheets" V 4050 3350 60  0001 C CNN "Path datasheet"
F 8 "RR12P680DCT-ND" V 4050 3350 60  0001 C CNN "Digikey"
F 9 "0805" V 4050 3350 60  0001 C CNN "Footprint"
	1    8400 5800
	1    0    0    -1  
$EndComp
Wire Wire Line
	8400 6550 8400 6600
$Comp
L GND #PWR0132
U 1 1
P 8400 6600
F 0 "#PWR0132" H 8400 6600 30  0001 C CNN
F 1 "GND" H 8400 6530 30  0001 C CNN
F 2 "" H 8400 6600 60  0000 C CNN
F 3 "" H 8400 6600 60  0000 C CNN
	1    8400 6600
	1    0    0    -1  
$EndComp
$Comp
L R R83
U 1 1
P 8100 5850
F 0 "R83" V 8180 5850 40  0000 C CNN
F 1 "10k" V 8107 5851 40  0000 C CNN
F 2 "SM0805" V 1230 4900 30  0001 C CNN
F 3 "AOA0000CE1.pdf" H 1300 4900 30  0001 C CNN
F 4 "RES 10K OHM 1/8W 5% 0805 SMD" V 1300 4900 60  0001 C CNN "Descripción"
F 5 "Panasonic Electronic Components" V 1300 4900 60  0001 C CNN "Fabricante"
F 6 "ERJ-6GEYJ103V" V 1300 4900 60  0001 C CNN "Nro de parte"
F 7 "..PCB/EDU-NXP/Datasheets" V 1300 4900 60  0001 C CNN "Path datasheet"
F 8 "P10KACT-ND" V 1300 4900 60  0001 C CNN "Digikey"
F 9 "0805" V 1300 4900 60  0001 C CNN "Footprint"
	1    8100 5850
	1    0    0    -1  
$EndComp
$Comp
L MOSFET_N Q10
U 1 1
P 8300 6350
F 0 "Q10" H 8310 6520 60  0000 R CNN
F 1 "2N7002" H 8310 6200 60  0000 R CNN
F 2 "SOT23GDS" H 8300 6350 60  0001 C CNN
F 3 "2N7000.pdf" H 3950 3900 60  0001 C CNN
F 4 "MOSFET N-CH 60V 115MA SOT-23" H 3950 3900 60  0001 C CNN "Descripción"
F 5 "Fairchild Semiconductor" H 3950 3900 60  0001 C CNN "Fabricante"
F 6 "2N7002" H 3950 3900 60  0001 C CNN "Nro de parte"
F 7 "..PCB/EDU-NXP/Datasheets" H 3950 3900 60  0001 C CNN "Path datasheet"
F 8 "2N7002NCT-ND" H 3950 3900 60  0001 C CNN "Digikey"
F 9 "SOT-23" H 3950 3900 60  0001 C CNN "Footprint"
	1    8300 6350
	1    0    0    -1  
$EndComp
Text HLabel 8100 5500 0    60   Output ~ 0
LED3
$Comp
L LED D7
U 1 1
P 5000 5050
F 0 "D7" H 5000 5150 50  0000 C CNN
F 1 "LED" H 5000 4950 50  0000 C CNN
F 2 "LED-0805" H 5500 4900 60  0001 C CNN
F 3 "qtlp630c-2.pdf" H 5500 4900 60  0001 C CNN
F 4 "LED ALG RED WTR CLR 0805 SMD T/R" H 5500 4900 60  0001 C CNN "Descripción"
F 5 "Everlight Electronics Co Ltd" H 5500 4900 60  0001 C CNN "Fabricante"
F 6 "QTLP630C7TR" H 5500 4900 60  0001 C CNN "Nro de parte"
F 7 "..PCB/EDU-NXP/Datasheets" H 5500 4900 60  0001 C CNN "Path datasheet"
F 8 "1080-1412-1-ND" H 5500 4900 60  0001 C CNN "Digikey"
F 9 "0805" H 5500 4900 60  0001 C CNN "Footprint"
	1    5000 5050
	0    1    1    0   
$EndComp
$Comp
L LED D9
U 1 1
P 8400 5050
F 0 "D9" H 8400 5150 50  0000 C CNN
F 1 "LED" H 8400 4950 50  0000 C CNN
F 2 "LED-0805" H 5500 4900 60  0001 C CNN
F 3 "qtlp630c-2.pdf" H 5500 4900 60  0001 C CNN
F 4 "LED GREEN WATER CLR 0805 SMD T/R" H 5500 4900 60  0001 C CNN "Descripción"
F 5 "Everlight Electronics Co Ltd" H 5500 4900 60  0001 C CNN "Fabricante"
F 6 "QTLP630C7TR" H 5500 4900 60  0001 C CNN "Nro de parte"
F 7 "..PCB/EDU-NXP/Datasheets" H 5500 4900 60  0001 C CNN "Path datasheet"
F 8 "1080-1411-1-ND" H 5500 4900 60  0001 C CNN "Digikey"
F 9 "0805" H 5500 4900 60  0001 C CNN "Footprint"
	1    8400 5050
	0    1    1    0   
$EndComp
$Comp
L LED D8
U 1 1
P 8400 2600
F 0 "D8" H 8400 2700 50  0000 C CNN
F 1 "LED" H 8400 2500 50  0000 C CNN
F 2 "LED-0805" H 5500 4900 60  0001 C CNN
F 3 "qtlp630c-2.pdf" H 5500 4900 60  0001 C CNN
F 4 "LED YELLOW WTR CLR 0805 SMD T/R" H 5500 4900 60  0001 C CNN "Descripción"
F 5 "Everlight Electronics Co Ltd" H 5500 4900 60  0001 C CNN "Fabricante"
F 6 "QTLP630C7TR" H 5500 4900 60  0001 C CNN "Nro de parte"
F 7 "..PCB/EDU-NXP/Datasheets" H 5500 4900 60  0001 C CNN "Path datasheet"
F 8 "1080-1410-1-ND" H 5500 4900 60  0001 C CNN "Digikey"
F 9 "0805" H 5500 4900 60  0001 C CNN "Footprint"
	1    8400 2600
	0    1    1    0   
$EndComp
Wire Wire Line
	8400 4850 8400 4800
$Comp
L +5V #PWR0133
U 1 1
P 8400 4800
F 0 "#PWR0133" H 8400 4890 20  0001 C CNN
F 1 "+5V" H 8400 4890 30  0000 C CNN
F 2 "" H 8400 4800 60  0000 C CNN
F 3 "" H 8400 4800 60  0000 C CNN
	1    8400 4800
	1    0    0    -1  
$EndComp
$Comp
L LOGO #G14
U 1 1
P 10550 6550
F 0 "#G14" H 10550 6147 60  0001 C CNN
F 1 "LOGO" H 10550 6953 60  0001 C CNN
F 2 "" H 10550 6550 60  0000 C CNN
F 3 "" H 10550 6550 60  0000 C CNN
	1    10550 6550
	1    0    0    -1  
$EndComp
Wire Wire Line
	1900 1500 1950 1500
Wire Wire Line
	2550 1500 2700 1500
Connection ~ 2700 1500
Wire Wire Line
	1900 3100 1950 3100
Wire Wire Line
	2550 3100 2700 3100
Connection ~ 2700 3100
Wire Wire Line
	1900 4700 1950 4700
Wire Wire Line
	2550 4700 2700 4700
Connection ~ 2700 4700
Wire Wire Line
	1900 6300 1950 6300
Wire Wire Line
	2550 6300 2700 6300
Connection ~ 2700 6300
$Comp
L OSHWA #G13
U 1 1
P 9600 6650
F 0 "#G13" H 9570 7050 60  0001 C CNN
F 1 "OSHWA" H 9600 6953 60  0001 C CNN
F 2 "~" H 9600 6650 60  0000 C CNN
F 3 "~" H 9600 6650 60  0000 C CNN
	1    9600 6650
	1    0    0    -1  
$EndComp
$EndSCHEMATC
